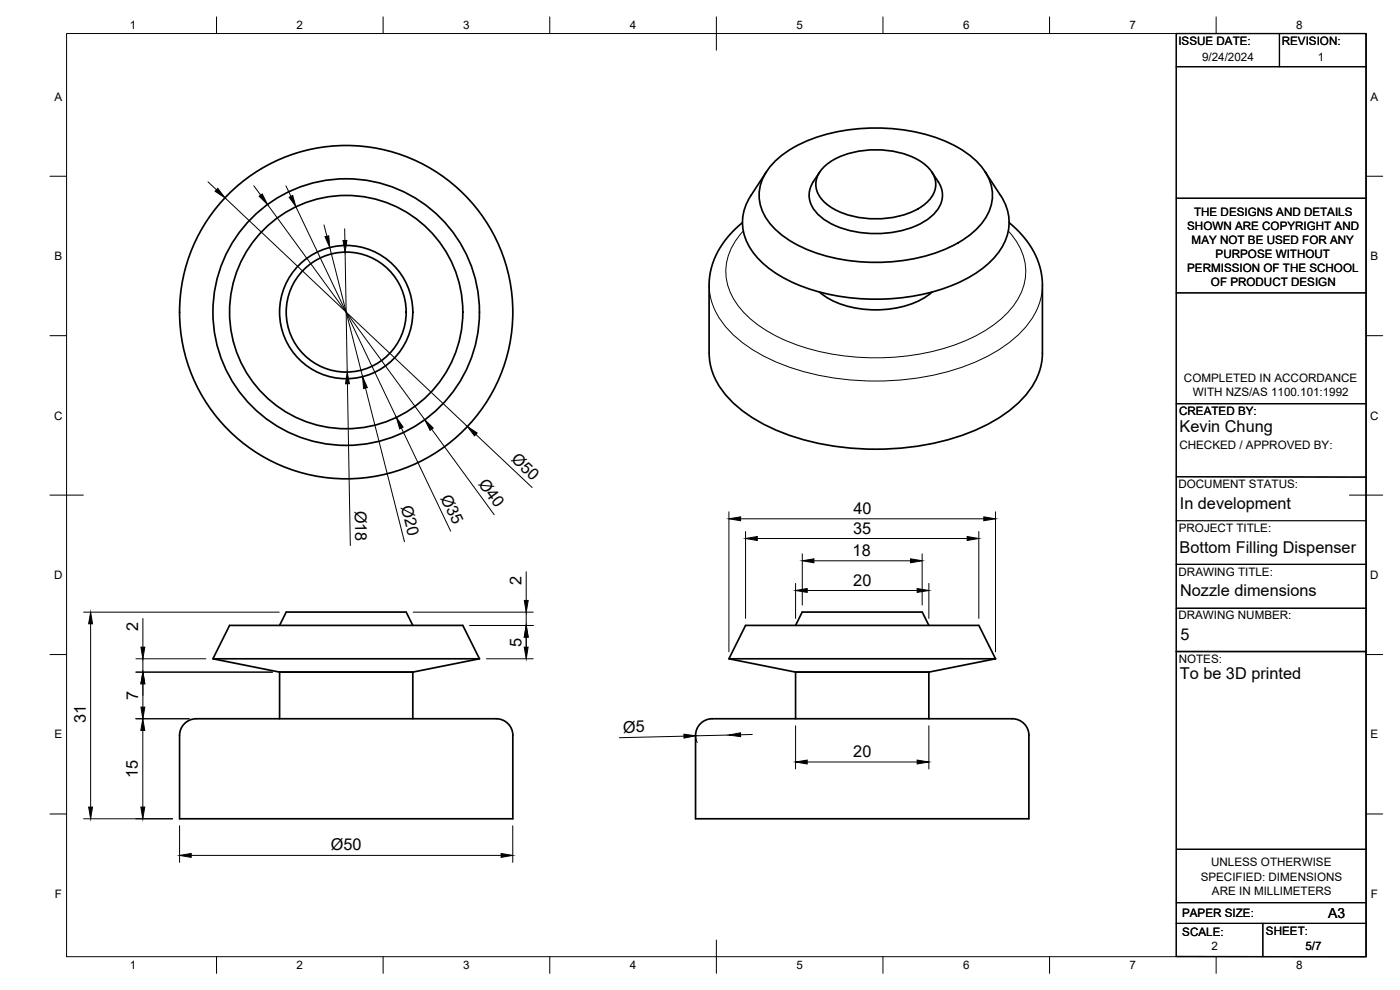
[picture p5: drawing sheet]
<svg xmlns="http://www.w3.org/2000/svg" width="420mm" height="297mm" viewBox="0 0 420 297" stroke-linecap="round" stroke-linejoin="round" font-family="sans-serif">
<!-- layer: Visible -->
<g fill="none" stroke="#000" stroke-width=".51">
<path d="M225.4 58.6a14.4 14.4 0 0 0 1.4 18.2 38.1 38.1 0 0 0 20.3 11.1 64.7 64.7 0 0 0 41.9-3.7 24.3 24.3 0 0 0 13.2-13.3 14 14 0 0 0-1.9-12.3M230.1 51.5l-4.7 7.1M232.8 48.1a40.2 40.2 0 0 1 22.7-9.3 53.8 53.8 0 0 1 32.1 5.5 18.7 18.7 0 0 1 10.2 12.7 13.9 13.9 0 0 1-5 12 40.2 40.2 0 0 1-22.7 9.3 53.8 53.8 0 0 1-32-5.5 18.7 18.7 0 0 1-10.2-12.7 13.9 13.9 0 0 1 4.9-12zM244.1 54.5a7.5 7.5 0 0 0 1.7 10.1 26.5 26.5 0 0 0 18.6 5.5 23.8 23.8 0 0 0 16.3-6.4 7.3 7.3 0 0 0 .9-9.2M246 51.7l-1.9 2.8M247.7 49.7a25.5 25.5 0 0 1 20.3-4.3 18 18 0 0 1 11.7 6.3 6.7 6.7 0 0 1-1.7 9.2 25.5 25.5 0 0 1-20.3 4.3 18 18 0 0 1-11.7-6.2 6.7 6.7 0 0 1 1.7-9.3zM279.7 51.7l1.9 2.8M295.6 51.5l4.7 7.1M222.8 66.8l-3 2.8-2.8 3.4-2.2 3.7-1.5 4.2-.5 4.2v20.9M302.8 66.8l3.2 3 2.7 3.2 2.1 3.7 1.5 4.2 .5 4.2v20.9a21.2 21.2 0 0 1-8.5 16.1 59.9 59.9 0 0 1-31.4 12.1 78.1 78.1 0 0 1-43.1-6.6 33.1 33.1 0 0 1-15.2-14 17.6 17.6 0 0 1-1.8-7.6M245.9 87.6a27.1 27.1 0 0 0 20.1 5.2 24.5 24.5 0 0 0 13.7-5.2M63.9 197.7h80"/>
<path d="M68.9 187.6h70l5 10.1-20 4h-40l-20-4zM83.9 187.6l2-4h36l2 4M218.8 197.7h80M223.8 187.6h70l5 10.1-20 4h-40l-20-4zM238.8 187.6l1.9-4h36.1l2 4M83.9 215.7v-14h40v14M209.9 217.4a6.7 6.7 0 0 1 5.4-1.7h80.3a52.5 52.5 0 0 1 9.9 .3 5 5 0 0 1 3.3 4.7v25h-100.1v-25a5 5 0 0 1 1.2-3.3zM238.8 215.7v-14h40v14M153.9 220.7a5.4 5.4 0 0 0-6.5-5h-80.4a52 52 0 0 0-9.9 .3 5 5 0 0 0-3.2 4.7v25h100v-25"/>
<circle cx="103.9" cy="93.6" r="40"/>
<circle cx="103.9" cy="93.6" r="35"/>
<circle cx="103.9" cy="93.6" r="20"/>
<circle cx="103.9" cy="93.6" r="18"/>
<circle cx="103.9" cy="93.7" r="50"/>
</g>
<!-- layer: Visible Narrow -->
<path d="M223.1 69.3a16.7 16.7 0 0 0 0 24.3 44.5 44.5 0 0 0 22.4 11.8 73.1 73.1 0 0 0 45.9-3.9 29 29 0 0 0 15.3-14.1 16.4 16.4 0 0 0-4.1-18.1M212.8 85.5a21.2 21.2 0 0 0 8.6 16.1 59.9 59.9 0 0 0 31.4 12.1 78.1 78.1 0 0 0 43.1-6.5 33.1 33.1 0 0 0 15.2-14 17.6 17.6 0 0 0 1.7-7.7" fill="none" stroke="#000" stroke-width=".3"/>
<!-- layer: BORDER -->
<g fill="none" stroke="#000" stroke-width=".3">
<path d="M20 10.1h390v276.9h-390zM65 5.1v5M115 5.1v5M165 5.1v5M215 5.1v10M265 5.1v5M315 5.1v5M365 5.1v5M15 52.9h5M410 52.9h5M15 100.7h5M410 100.7h5"/>
<path d="M15 148.6h10M405 148.6h10M15 196.4h5M410 196.4h5M15 244.2h5M410 244.2h5M65 287v5M115 287v5M165 287v5M215 282.1v9.9M265 287v5M315 287v5"/>
<path d="M365 287v5"/>
</g>
<!-- layer: TITLEBLOCK -->
<g fill="none" stroke="#000" stroke-width=".36">
<path d="M353 10.1h57v276.9h-57zM384 10.1v9.9M353 20h57M353 59.5h57M353 87.9h57M353 121.1h57M353 156.2h57M353 143l57 .2M353 169.3h57M353 195.5h57M353 182.5h57M353.1 254.8h57"/>
<path d="M353 270.8h56.9M353 277.1h57M379 277.1v9.9"/>
</g>
<!-- layer: FD_Dimensions -->
<g fill="none" stroke="#000" stroke-width=".3">
<path d="M62.4 54.6l2.6 2.3M67.5 59.4l72.8 68.6M76.2 55.7l2 2.8M85.8 55.8l1.5 3.1M80.3 61.4l47.2 64.5M88.8 62.1l30.2 63.2M97.2 67.5l.9 3.4M99 74.3l9.8 38.7M103.4 68.7l.1 3.5M103.6 75.7l.6 36M104.3 115.2l.8 48.5M109.7 116.4l11.7 46.1"/>
<path d="M120.5 128.4l14.8 31M129.6 128.8l18.7 25.6M142.8 130.4l16.9 15.9M218.8 153.6v42M222.3 155.7h73M223.8 159.5v26.1M293.8 159.5v26.1M298.8 153.6v42M157.9 171.5v8.7M227.3 161.6h63M238.8 175.1v10.5M240.8 166.2v15.4"/>
<path d="M242.3 177.2h33M244.3 168.3h29M276.8 166.2v15.4M278.8 175.1v10.5M25.1 183.7h58.7M27.2 187.2v55M40.8 197.7h21M42.9 185.6v8.6M42.9 197.7v4M124 183.7h36M141 187.7h19M146 197.7h14"/>
<path d="M157.9 183.7v4M157.9 191.2v3.5M40.7 215.7h16.1M40.8 201.7h41M42.9 219.2v23M42.9 205.2v7M238.8 217.8v12.9M278.8 217.8v12.9M205.3 220.9l-19.4 .4M208.8 220.7l.5 2.1M218.8 220.5l-10 .3M225.8 220.4l-3.6 .1"/>
<path d="M242.3 228.6h33M25.1 245.7h26.7M53.9 247.8v10.9M57.4 256.7h93M153.9 247.8v10.9"/>
</g>
<g fill="#000" stroke="#000" stroke-width=".3">
<path d="M65.4 56.5l2.1 2.9-2.9-2zM77.8 58.9l.9-.7 1.6 3.2zM86.8 59.2l1-.5 1 3.4zM97.5 71l1.2-.3 .3 3.6zM102.9 72.2l1.2-.1-.5 3.6zM104.2 111.7l.7 3.4-1.2 .1zM108.8 113l1.4 3.3-1.1 .3zM119 125.3l2 2.9-1 .5zM127.5 125.9l2.5 2.5-.9 .7zM140.3 128l2.9 1.9-.8 .9zM218.8 155.7l3.5-.6v1.1zM295.3 155.1l3.5 .6-3.5 .5z"/>
<path d="M223.8 161.6l3.5-.6v1.2zM238.8 177.2l3.5-.6v1.1zM240.8 168.3l3.5-.6v1.2zM273.3 167.7l3.5 .6-3.5 .6zM275.3 176.6l3.5 .6-3.5 .5zM290.3 161l3.5 .6-3.5 .6zM27.2 183.7l.6 3.5h-1.2zM42.3 194.2h1.2l-.6 3.5zM157.3 194.2h1.2l-.6 3.5zM157.9 187.7l.6 3.5h-1.2zM157.9 187.7l.6 3.5h-1.1zM157.4 180.2h1.1l-.6 3.5z"/>
<path d="M42.9 215.7l.5 3.5h-1.1zM42.3 212.2h1.2l-.6 3.5zM42.9 201.7l.6 3.5h-1.2zM218.8 220.5l3.4-.6 .1 1.1zM205.3 220.3l3.5 .5-3.5 .7zM238.8 228.6l3.5-.5v1.1zM275.3 228.1l3.5 .5-3.5 .6zM26.6 242.2h1.2l-.6 3.5zM42.3 242.2h1.1l-.5 3.5zM53.9 256.7l3.5-.6v1.1zM150.4 256.1l3.5 .6-3.5 .5z"/>
</g>
<g font-size="4.9">
<text x="354" y="129.7">Kevin Chung</text>
<text x="153.2" y="138" transform="rotate(43 153.2 138)">Ø50</text>
<text x="132.1" y="149.3" transform="rotate(64 132.1 149.3)">Ø35</text>
<text x="143.4" y="145.1" transform="rotate(54 143.4 145.1)">Ø40</text>
<text x="106.5" y="153.2" transform="rotate(89 106.5 153.2)">Ø18</text>
<text x="120.3" y="152.1" transform="rotate(76 120.3 152.1)">Ø20</text>
<text x="256.1" y="154.2">40</text>
<text x="354.1" y="152.7">In development</text>
<text x="256" y="160.1">35</text>
<text x="255.9" y="166.8">18</text>
<text x="354" y="165.8">Bottom Filling Dispenser</text>
<text x="156.5" y="175.4" transform="rotate(-90 156.5 175.4)">2</text>
<text x="256.1" y="175.7">20</text>
<text x="354.2" y="178.7">Nozzle dimensions</text>
<text x="41.5" y="189.4" transform="rotate(-90 41.5 189.4)">2</text>
<text x="354.3" y="192">5</text>
<text x="156.5" y="194" transform="rotate(-90 156.5 194)">5</text>
<text x="354.1" y="203.8">To be 3D printed</text>
<text x="41.5" y="210" transform="rotate(-90 41.5 210)">7</text>
<text x="25.7" y="217" transform="rotate(-90 25.7 217)">31</text>
<text x="187" y="219.8" transform="rotate(-1 187 219.8)">Ø5</text>
<text x="256.1" y="227.2">20</text>
<text x="41.4" y="233.5" transform="rotate(-90 41.4 233.5)">15</text>
<text x="99.3" y="255.1">Ø50</text>
</g>
<text font-size="4.2" x="398.6" y="275.5">A3</text>
<g font-size="3.5">
<text x="39" y="8.8">1</text>
<text x="89" y="8.8">2</text>
<text x="139" y="8.8">3</text>
<text x="189" y="8.8">4</text>
<text x="239" y="8.8">5</text>
<text x="289" y="8.8">6</text>
<text x="339" y="8.8">7</text>
<text x="389" y="8.8">8</text>
<text x="353.7" y="13.6">ISSUE DATE:</text>
<text x="384.7" y="13.6">REVISION:</text>
<text x="360.8" y="18.2">9/24/2024</text>
<text x="395.5" y="18.2">1</text>
<text x="16.3" y="30.2">A</text>
<text x="411.3" y="30.2">A</text>
<text x="358.4" y="64.7">THE DESIGNS AND DETAILS</text>
<text x="356.3" y="68.9">SHOWN ARE COPYRIGHT AND</text>
<text x="357.6" y="73.1">MAY NOT BE USED FOR ANY</text>
<text x="364.8" y="77.4">PURPOSE WITHOUT</text>
<text x="16.3" y="78">B</text>
<text x="356.3" y="81.6">PERMISSION OF THE SCHOOL</text>
<text x="411.3" y="78">B</text>
<text x="363.4" y="85.8">OF PRODUCT DESIGN</text>
<text x="355.3" y="114.6">COMPLETED IN ACCORDANCE</text>
<text x="358" y="118.8">WITH NZS/AS 1100.101:1992</text>
<text x="16.2" y="125.9">C</text>
<text x="353.9" y="124.6">CREATED BY:</text>
<text x="411.2" y="125.9">C</text>
<text x="353.9" y="134.7">CHECKED / APPROVED BY:</text>
<text x="353.7" y="146.4">DOCUMENT STATUS:</text>
<text x="353.8" y="159.8">PROJECT TITLE:</text>
<text x="16.2" y="173.7">D</text>
<text x="353.7" y="172.7">DRAWING TITLE:</text>
<text x="411.2" y="173.7">D</text>
<text x="353.7" y="185.9">DRAWING NUMBER:</text>
<text x="353.8" y="198.9">NOTES:</text>
<text x="16.3" y="221.6">E</text>
<text x="411.3" y="221.6">E</text>
<text x="363.5" y="260">UNLESS OTHERWISE</text>
<text x="16.4" y="269.4">F</text>
<text x="360.3" y="264.2">SPECIFIED: DIMENSIONS</text>
<text x="363.7" y="268.4">ARE IN MILLIMETERS</text>
<text x="411.4" y="269.4">F</text>
<text x="354.8" y="275.2">PAPER SIZE:</text>
<text x="354.8" y="280.8">SCALE:</text>
<text x="379.9" y="280.6">SHEET:</text>
<text x="363.6" y="284.9">2</text>
<text x="391.8" y="285">5/7</text>
<text x="39" y="290.8">1</text>
<text x="89" y="290.8">2</text>
<text x="139" y="290.8">3</text>
<text x="189" y="290.8">4</text>
<text x="239" y="290.8">5</text>
<text x="289" y="290.8">6</text>
<text x="339" y="290.8">7</text>
<text x="389" y="290.8">8</text>
</g>
</svg>
